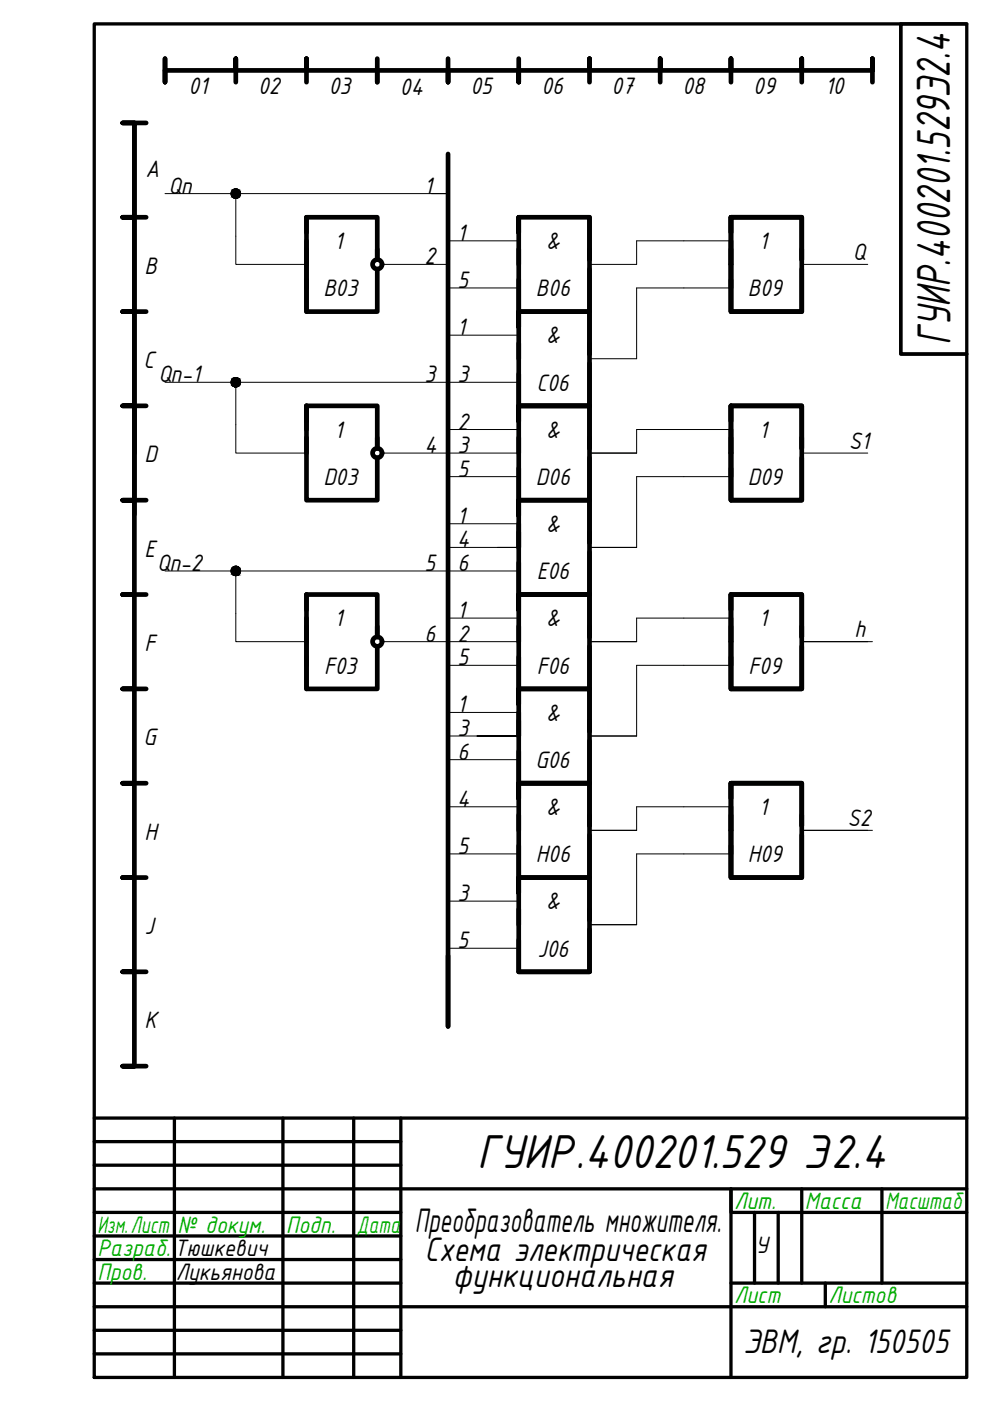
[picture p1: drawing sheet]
<svg xmlns="http://www.w3.org/2000/svg" width="210mm" height="297mm" viewBox="0 0 210 297" stroke-linecap="round" stroke-linejoin="round" font-family="sans-serif">
<!-- layer: 0 -->
<g fill="none" stroke="#000" stroke-width=".7">
<path d="M20 5.1h185v286.9h-185zM191 5.1v70h14h-14v-70h14M20 237.1h185M37 237.1v54.9M60 237.1v54.9M75 237.1v54.9M85 237.1v54.9M20 242h65M20 247h65M20 252.1h185M20 257.1h65M160 257.1v14.9"/>
<path d="M165 257.1v14.9M170 252.1v19.9M187 252.1v19.9M205 257.1h-50v-5v39.9M20 262.1h65M20 267h65M20 272h65M20 277.1h185M155 272h50M175 272v5.1M20 282.1h65M20 287h65"/>
</g>
<g fill="none" stroke="#000" stroke-width=".99">
<path d="M35 14.9v2.5v-5v2.5h150v-2.5v5M50 14.9v-2.5v5M65 14.9v-2.5v5M80 12.4v5M95 12.4v5v-2.5M110 12.4v5v-2.5M125 14.9v-2.5v5M140 14.9v-2.5v5M155 14.9v-2.5v2.5M155 12.4v5M170 14.9v-2.5v5M28.5 26.1v199.9h-2.5h5"/>
<path d="M31 26.1h-5h2.5v83M95 32.6v185M28.5 46.1h-2.5h5M65 46.1h15v9v-2.3M65 46.1v20h15v-9M65 59.3v6.8M65 46.1v3.2M65 51.1v10M110 46.1h15v9M110 49.3v-3.2v20h15v-9M110 59.3v6.8h15v9M110 52.8v3.3"/>
<path d="M125 46.1v159.9h-15v-6.7M155 46.1h15v20h-15zM155 46.1h15v9v-2.3M155 49.3v-3.2v20h15v-9M155 59.3v6.8M155 51.1v10M28.5 66.1h-2.5h5M110 69.3v-3.2v19.9h15v-8.9M110 79.3v6.7M110 72.8v3.3M28.5 86h-2.5h5M65 86h15v9.1v-2.3"/>
<path d="M65 86v20.1h15v-9M65 86v5.1M65 92.8v3.3M110 86h15v9.1M110 89.3v-3.3v20.1h15v-9M110 99.3v6.8h15v8.9M110 86h15M110 92.8v3.3M155 86h15v20.1h-15zM155 86h15v9.1v-2.3M155 89.3v-3.3v20.1h15v-9M155 99.3v6.8"/>
<path d="M155 91.1v10M28.5 106.1h-2.5h5M110 109.3v-3.2v20h15v-9M110 119.3v6.8M110 111v5.1M28.5 126.1h-2.5h5M65 126.1h15v9v-2.3M65 126.1v20h15v-9M65 139.3v6.8M65 126.1v3.2M65 131v10.1M110 126.1h15v9"/>
<path d="M110 129.3v-3.2v20h15v-9M110 139.3v6.8h15v9M110 132.8v3.2M110 126.1h15M155 126.1h15v20h-15zM155 126.1h15v9v-2.3M155 129.3v-3.2v20h15v-9M155 139.3v6.8M155 131v10.1M28.5 146.1h-2.5h5M110 149.3v-3.2v20h15v-9M110 159.3v6.8"/>
<path d="M110 151.1v4.9M28.5 166.1h-2.5h5M110 166.1h15v9M110 169.3v-3.2v20h15v-9.1M110 179.3v6.8h15v9M110 172.8v3.3M110 166.1h15M155 166.1h15v20h-15zM155 166.1h15v9v-2.3M155 169.3v-3.2v20h15v-9.1M155 179.3v6.8M155 171.1v9.9"/>
<path d="M28.5 186.1h-2.5h5M110 189.3v-3.2v19.9h15v-9M110 192.8v3.3M28.5 206h-2.5h5"/>
<circle cx="80" cy="56" r="1.01"/>
<circle cx="80" cy="96.1" r="1.01"/>
<circle cx="80" cy="136" r="1.01"/>
</g>
<g fill="none" stroke="#000" stroke-width=".21">
<path d="M35 41h14M50 42.1v14h15M51 41h44h-3.5M81 56.1h14M95 51.1h15M155 51.1h-20v5h-10M170 56.1h14M95 61.1h15M95 71.1h15M155 61.1h-20v15h-10M35 81.1h14M50 82v14.1h15"/>
<path d="M51 81.1h59M81 96.1h29M95 91.1h15M155 91.1h-20v5h-10M170 96.1h14M65 102.8v3.3M95 116.1h15h-4.5M95 101.1h15M95 111h15M155 101.1h-20v15h-10M35 121.1h14M50 122.1v13.9h15"/>
<path d="M51 121.1h59M81 136h29M95 131h15M155 131h-20v5h-10M170 136h15M95 156h15h-8.9M95 141.1h15M95 151.1h15M155 141.1h-20v14.9h-10M95 161.1h15M95 171.1h15M155 171.1h-20v5h-10"/>
<path d="M170 176.1h15M95 181h15M95 191.1h15M155 181h-20v15.1h-10M95 201h15"/>
<circle cx="50" cy="41" r="1.01"/>
<circle cx="50" cy="81" r="1.01"/>
<circle cx="50" cy="121" r="1.01"/>
</g>
<g fill="#000" stroke="#000" stroke-width=".21">
<path d="M49.9 40.1h.4zM49.7 40.1h.6z"/>
<path d="M49.7 40.1l.7 .1zM49.6 40.2h.8z"/>
<path d="M49.7 42h.6zM49.7 42h.4z"/>
<path d="M49.6 40.2l1 .1zM49.4 40.3h1.2z"/>
<path d="M49.6 42h.8zM49.6 42h.7z"/>
<path d="M49.4 40.3l1.3 .1-.1-.1zM49.4 40.3l1.3 .1h-1.4z"/>
<path d="M49.4 41.9h1.2zM49.4 41.9l1 .1z"/>
<path d="M49.3 40.4l1.5 .1-.1-.1zM49.3 40.4l1.5 .1h-1.7z"/>
<path d="M49.3 41.7l1.3 .2 .1-.2zM49.3 41.7l1.3 .2h-1.2z"/>
<path d="M49.1 40.5l1.8 .2-.1-.2zM49.1 40.5l1.8 .2h-1.8z"/>
<path d="M49.1 41.6l1.6 .1 .1-.1zM49.1 41.6l1.6 .1h-1.4z"/>
<path d="M49.1 40.7l1.9 .2-.1-.2zM49.1 40.7l1.9 .2h-2z"/>
<path d="M49.1 41.4l1.7 .2 .1-.2zM49.1 41.4l1.7 .2h-1.7z"/>
<path d="M49 40.9l2 .1v-.1zM49 40.9l2 .1h-2z"/>
<path d="M49 41.2l1.9 .2 .1-.2zM49 41.2l1.9 .2h-1.8z"/>
<path d="M49 41l2 .2v-.2zM49 41l2 .2h-2z"/>
<path d="M49.9 80.1h.4zM49.7 80.1h.6z"/>
<path d="M49.7 80.1l.7 .1zM49.6 80.2h.8z"/>
<path d="M49.7 82h.6zM49.7 82h.4z"/>
<path d="M49.6 80.2h1zM49.4 80.2h1.2z"/>
<path d="M49.6 81.9h.8zM49.6 81.9l.7 .1z"/>
<path d="M49.4 80.2l1.3 .2-.1-.2zM49.4 80.2l1.3 .2h-1.4z"/>
<path d="M49.4 81.9h1.2zM49.4 81.9h1z"/>
<path d="M49.3 80.4l1.5 .1-.1-.1zM49.3 80.4l1.5 .1h-1.7z"/>
<path d="M49.3 81.7l1.3 .2 .1-.2zM49.3 81.7l1.3 .2h-1.2z"/>
<path d="M49.1 80.5l1.8 .2-.1-.2zM49.1 80.5l1.8 .2h-1.8z"/>
<path d="M49.1 81.6l1.6 .1 .1-.1zM49.1 81.6l1.6 .1h-1.4z"/>
<path d="M49.1 80.7l1.9 .2-.1-.2zM49.1 80.7l1.9 .2h-2z"/>
<path d="M49.1 81.4l1.7 .2 .1-.2zM49.1 81.4l1.7 .2h-1.7z"/>
<path d="M49 80.9l2 .2v-.2zM49 80.9l2 .2h-2z"/>
<path d="M49 81.2l1.9 .2 .1-.2zM49 81.2l1.9 .2h-1.8z"/>
<path d="M49 81.1l2 .1v-.1zM49 81.1l2 .1h-2z"/>
<path d="M49.9 120.1h.4zM49.7 120.1h.6z"/>
<path d="M49.7 120.1l.7 .1zM49.6 120.2h.8z"/>
<path d="M49.7 122h.6zM49.7 122l.4 .1z"/>
<path d="M49.6 120.2l1 .1zM49.4 120.3h1.2z"/>
<path d="M49.6 121.9h.8zM49.6 121.9l.7 .1z"/>
<path d="M49.4 120.3l1.3 .1-.1-.1zM49.3 120.4l.1-.1 1.3 .1z"/>
<path d="M49.4 121.9h1.2zM49.4 121.9h1z"/>
<path d="M49.3 120.4l1.5 .1-.1-.1zM49.3 120.4l1.5 .1h-1.7z"/>
<path d="M49.3 121.7l1.3 .2 .1-.2zM49.3 121.7l1.3 .2h-1.2z"/>
<path d="M49.1 120.5l1.8 .2-.1-.2zM49.1 120.5l1.8 .2h-1.8z"/>
<path d="M49.1 121.6l1.6 .1 .1-.1zM49.1 121.6l1.6 .1h-1.4z"/>
<path d="M49.1 120.7l1.9 .2-.1-.2zM49.1 120.7l1.9 .2h-2z"/>
<path d="M49.1 121.4l1.7 .2 .1-.2zM49.1 121.4l1.7 .2h-1.7z"/>
<path d="M49 120.9l2 .2v-.2zM49 120.9l2 .2h-2z"/>
<path d="M49 121.2l1.9 .2 .1-.2zM49 121.2l1.9 .2h-1.8z"/>
<path d="M49 121.1l2 .1v-.1zM49 121.1l2 .1h-2z"/>
</g>
<g font-size="10.9">
<text x="201.5" y="73.1" transform="rotate(-90 201.5 73.1)">ГУИР.400201.529Э2.4</text>
<text x="101.2" y="247.6">ГУИР.400201.529 Э2.4</text>
</g>
<g font-size="7.8">
<text x="88" y="261.3">Преобразователь множителя.</text>
<text x="90" y="267.3">Схема электрическая</text>
<text x="96" y="272.8">функциональная</text>
<text x="157.5" y="286.9">ЭВМ, гр. 150505</text>
</g>
<g font-size="5.4">
<text x="40" y="20">01</text>
<text x="54.7" y="19.9">02</text>
<text x="69.7" y="19.9">03</text>
<text x="84.8" y="20.1">04</text>
<text x="99.7" y="19.9">05</text>
<text x="114.8" y="19.9">06</text>
<text x="129.6" y="20">07</text>
<text x="144.7" y="20">08</text>
<text x="159.7" y="20">09</text>
<text x="174.9" y="20">10</text>
<text x="30.9" y="37.6">A</text>
<text x="35.7" y="41">Qn</text>
<text x="90" y="41">1</text>
<text x="71" y="52.8">1</text>
<text x="97" y="51.1">1</text>
<text x="115.8" y="52.8">&amp;</text>
<text x="161" y="52.8">1</text>
<text x="30.6" y="58.1">B</text>
<text x="90" y="56.1">2</text>
<text x="180.8" y="55.1">Q</text>
<text x="68.6" y="62.8">B03</text>
<text x="97" y="61.1">5</text>
<text x="113.6" y="62.8">B06</text>
<text x="158.6" y="62.8">B09</text>
<text x="97" y="71.1">1</text>
<text x="115.8" y="72.8">&amp;</text>
<text x="30.5" y="78">C</text>
<text x="33.6" y="81.1">Qn-1</text>
<text x="90" y="81.1">3</text>
<text x="97" y="81.1">3</text>
<text x="113.7" y="82.8">C06</text>
<text x="71" y="92.8">1</text>
<text x="97" y="91.1">2</text>
<text x="115.8" y="92.8">&amp;</text>
<text x="161" y="92.8">1</text>
<text x="180" y="95.1">S1</text>
<text x="30.6" y="98.1">D</text>
<text x="90" y="96.1">4</text>
<text x="97" y="96.1">3</text>
<text x="97" y="101.1">5</text>
<text x="68.6" y="102.8">D03</text>
<text x="113.6" y="102.8">D06</text>
<text x="158.6" y="102.8">D09</text>
<text x="97" y="111">1</text>
<text x="115.8" y="112.8">&amp;</text>
<text x="30.6" y="118.1">E</text>
<text x="97" y="116.1">4</text>
<text x="33.3" y="121">Qn-2</text>
<text x="90" y="121.1">5</text>
<text x="97" y="121.1">6</text>
<text x="113.8" y="122.8">E06</text>
<text x="97" y="131">1</text>
<text x="71" y="132.8">1</text>
<text x="90" y="136">6</text>
<text x="97" y="136">2</text>
<text x="115.8" y="132.8">&amp;</text>
<text x="161" y="132.8">1</text>
<text x="181.2" y="135.1">h</text>
<text x="30.6" y="138.1">F</text>
<text x="68.7" y="142.8">F03</text>
<text x="97" y="141.1">5</text>
<text x="113.8" y="142.8">F06</text>
<text x="158.7" y="142.8">F09</text>
<text x="97" y="151.1">1</text>
<text x="115.8" y="152.8">&amp;</text>
<text x="30.5" y="158.1">G</text>
<text x="97" y="156">3</text>
<text x="97" y="161.1">6</text>
<text x="113.6" y="162.8">G06</text>
<text x="97" y="171.1">4</text>
<text x="115.8" y="172.8">&amp;</text>
<text x="161" y="172.8">1</text>
<text x="30.6" y="178.1">H</text>
<text x="179.7" y="175.1">S2</text>
<text x="97" y="181">5</text>
<text x="113.6" y="182.8">H06</text>
<text x="158.6" y="182.8">H09</text>
<text x="97" y="191.1">3</text>
<text x="115.8" y="192.8">&amp;</text>
<text x="30.6" y="198">J</text>
<text x="97" y="201">5</text>
<text x="114" y="202.8">J06</text>
<text x="30.6" y="218">K</text>
<text x="160.2" y="265.7">У</text>
<text x="37.3" y="271.4">Лукьянова</text>
</g>
<g font-size="5.4" fill="#00ad00">
<text x="155.7" y="256.4">Лит.</text>
<text x="170.6" y="256.4">Масса</text>
<text x="187.7" y="256.4">Масштаб</text>
<text x="20.7" y="261.4">Изм.Лист</text>
<text x="37.7" y="261.4">№ докум.</text>
<text x="60.7" y="261.4">Подп.</text>
<text x="75.6" y="261.4">Дата</text>
<text x="20.7" y="266.3">Разраб.Тюшкевич</text>
<text x="20.7" y="271.3">Пров.</text>
<text x="155.7" y="276.3">Лист</text>
<text x="175.7" y="276.3">Листов</text>
</g>
</svg>
